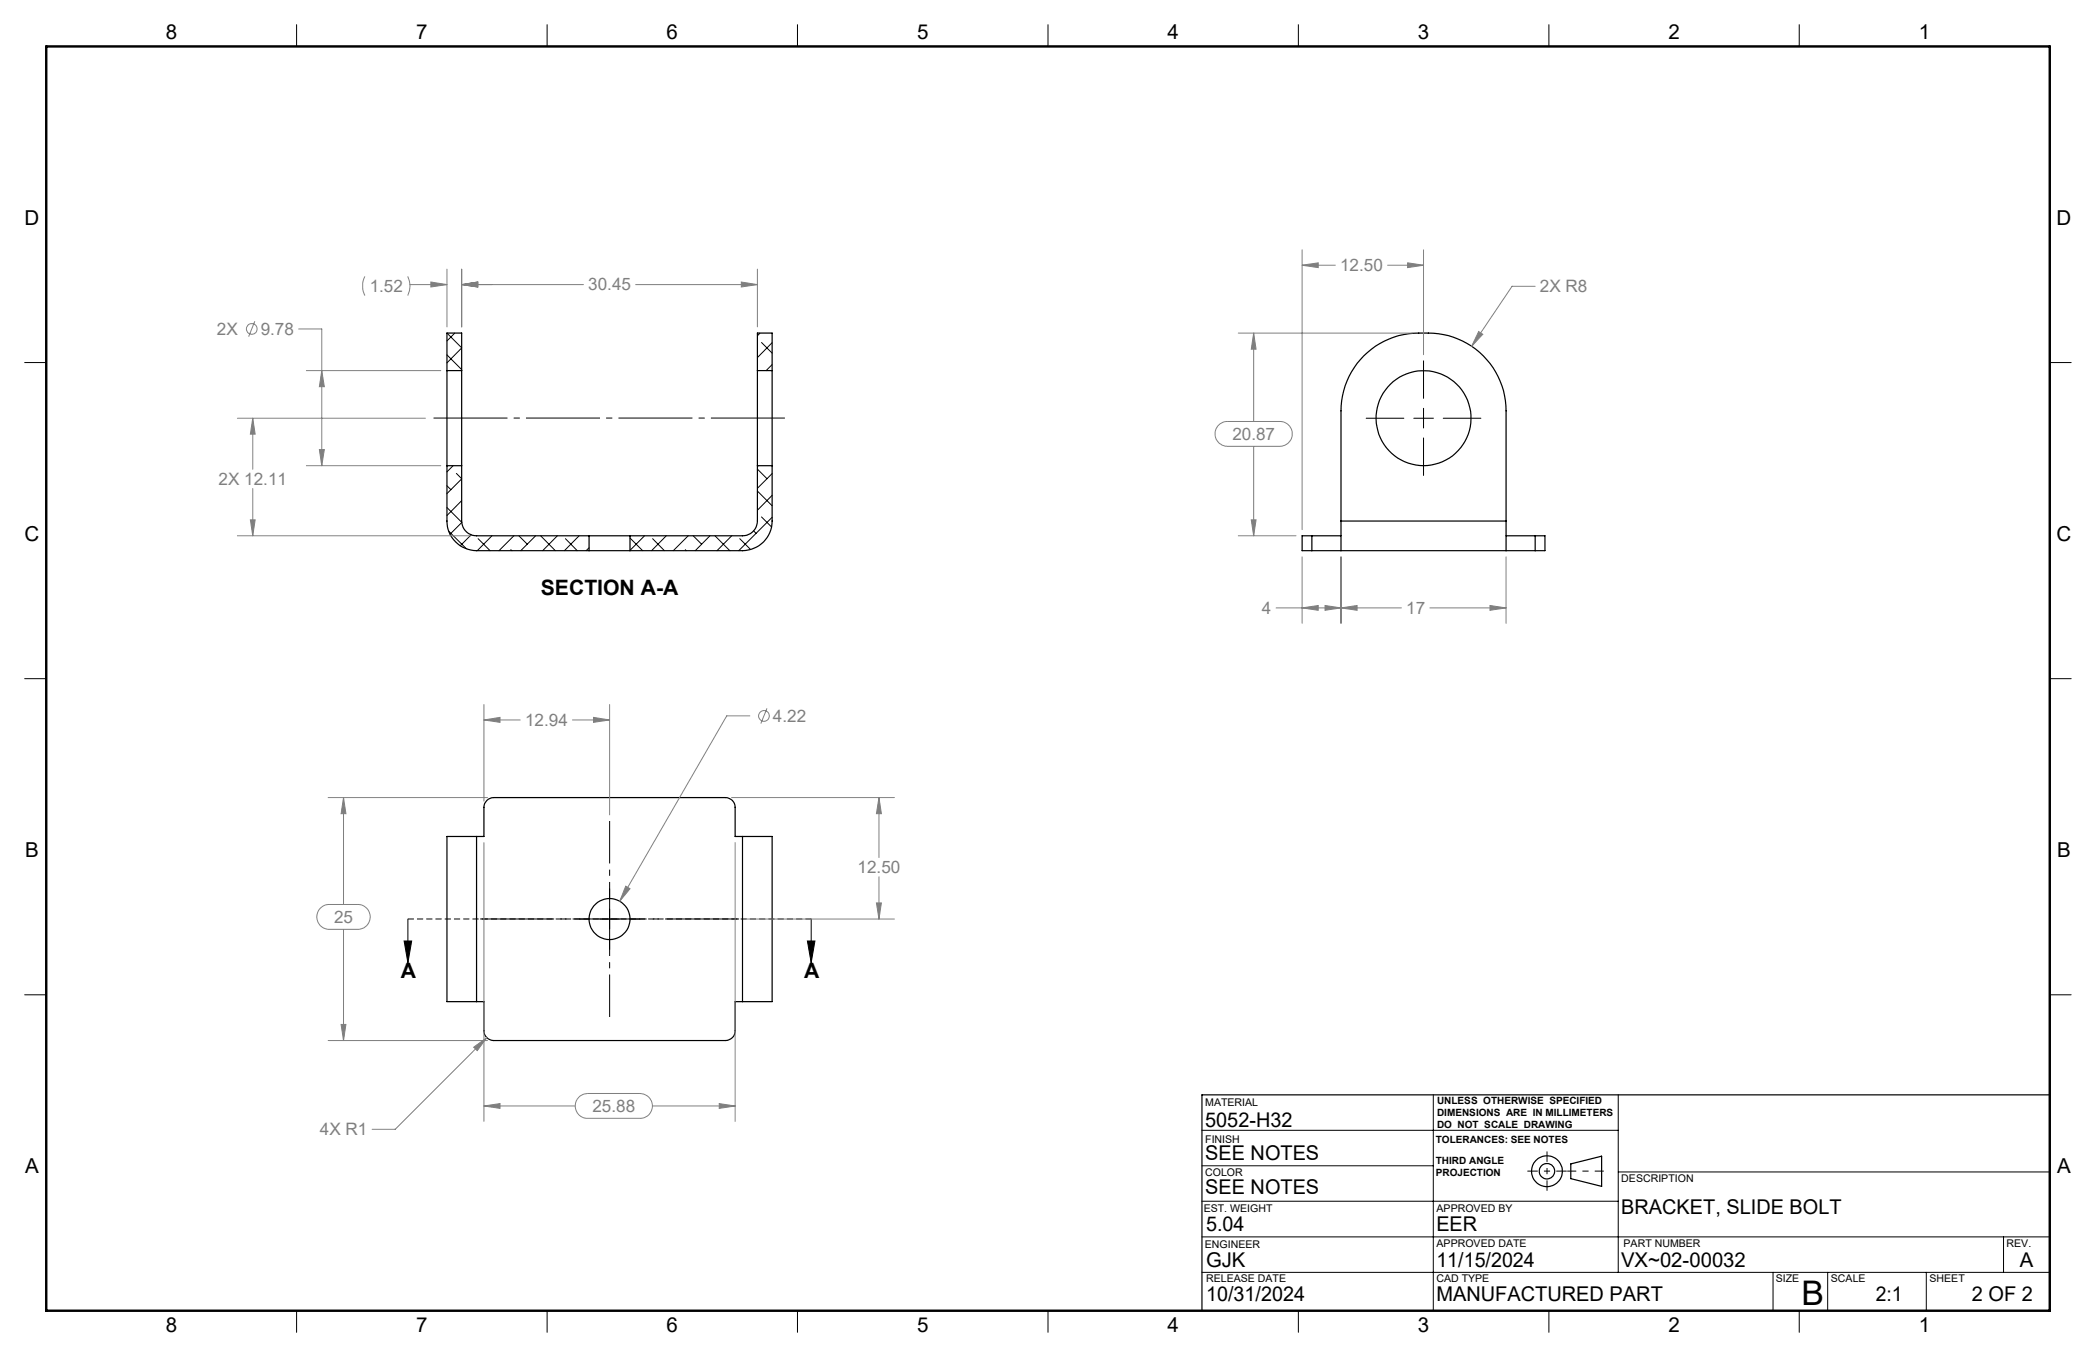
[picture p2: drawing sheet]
<svg xmlns="http://www.w3.org/2000/svg" width="432mm" height="279mm" viewBox="0 0 432 279" stroke-linecap="round" stroke-linejoin="round" font-family="sans-serif">
<g fill="none" stroke="#000" stroke-width=".25">
<path d="M92.1 76.3v19.6M92.1 76.3v-7.7h3v7.7M92.1 76.3h3M95.1 76.3v19.6M156 76.3v19.6M156 76.3v-7.7h3.1v7.7M156 76.3h3.1M159.1 76.3v19.6M92.1 95.9v11.4a6.1 6.1 0 0 0 6.1 6.1h23.2M92.1 95.9h3M95.1 95.9v11.4a3.1 3.1 0 0 0 3.1 3h23.2M156 95.9v11.4a3.1 3.1 0 0 1-3 3h-23.2"/>
<path d="M156 95.9h3.1M159.1 95.9v11.4a6.1 6.1 0 0 1-6.1 6.1h-23.2M121.4 110.3h8.4M121.4 113.4h8.4M121.4 110.3v3.1M129.8 110.3v3.1M270.3 110.3h-2v3.1h2M270.3 110.3h6M270.3 113.4h46M270.3 110.3v3.1M276.3 107.3v-22.7a16.2 16.2 0 0 1 18-16 16 16 0 0 1 16 16v22.7M276.3 107.3v6.1"/>
<path d="M276.3 107.3h34M310.3 107.3v6.1M310.3 110.3h6M316.3 110.3h2v3.1h-2M316.3 110.3v3.1M98.2 172.2h1.5v-6a2.05 2.05 0 0 1 2-2h47.7a1.99 1.99 0 0 1 2 2v6h1.6M98.2 172.2h-6.1v34h6.1M98.2 172.2v34M153 172.2h6.1v34h-6.1M153 172.2v34M98.2 206.2h1.5v6a2.05 2.05 0 0 0 2 2h47.7a1.99 1.99 0 0 0 2-2v-6h1.6M323.6 239.6l6.4-1.5v6.2l-6.4-1.6z"/>
<path d="M422.3 225.4h-174.7v44.5"/>
<circle cx="293.3" cy="86.1" r="9.8"/>
<circle cx="125.6" cy="189.2" r="4.2"/>
<circle cx="318.7" cy="241.1" r="3.2"/>
<circle cx="318.7" cy="241.2" r="1.6"/>
</g>
<g fill="none" stroke="#000" stroke-width=".21">
<path d="M61.1 5.1v4.5M112.7 5.1v4.5M164.3 5.1v4.5M215.9 5.1v4.5M267.5 5.1v4.5M319.1 5.1v4.5M370.7 5.1v4.5M5.1 74.6h4.4M92.1 73.1l3 3M92.1 68.6l3 3M93.7 68.6l-1.6 1.6M95.1 71.6l-3 3.1"/>
<path d="M95.1 76.2l-.1 .1M156.6 68.6l-.6 .5M156.9 70.5l2.2 2.2M159.1 75.1l-1.3 1.2M159.1 70.6l-3.1 3M293.3 74.3v7.7M422.3 74.6h4.4M93.3 95.9l-1.2 1.3M94 97.5l1.1 1.1-3 3M156 96.6l2 2M156.2 95.9l-.2 .2M159.1 97.5l-3.1 3"/>
<path d="M281.4 86.1h7.8M291.3 86.1h4M293.3 84.1v4M293.3 90.2v7.7M297.3 86.1h7.8M92.1 104.5l3 3.1-2.4 2.4M92.1 100l.8 .8M92.4 109.4l3.7 3.6M95.1 103.1l-3 3.1M97.1 110.1l-2.3 2.3M98.5 110.9l2.5 2.5M101.4 110.3l-3.1 3.1"/>
<path d="M105.2 113.2l.2 .2M105.9 110.3l-3.1 3.1M106.9 110.3l1.7 1.7M110.3 110.3l-3 3.1M111.4 110.3l3 3.1M114.8 110.3l-3 3.1M116.5 110.9l2.4 2.5M119.3 110.3l-3 3.1M121.4 112.8l-.6 .6M129.8 110.8l2.6 2.6M132.8 110.3l-3 3M134.4 110.9l2.5 2.5"/>
<path d="M137.3 110.3l-3.1 3.1M141.2 113.2l.2 .2M141.8 110.3l-3.1 3.1M142.8 110.3l1.7 1.7M146.3 110.3l-3.1 3.1M147.3 110.3l3.1 3.1M150.7 110.3l-3 3.1M152.4 110.9l2.2 2.2M155.3 109.3l.5 .5M156 101.1l3.1 3M156.9 106.4l2.1 2.1M159.1 102l-3.1 3.1"/>
<path d="M159.1 106.5l-6.9 6.9M5.1 139.7h4.4M422.3 139.7h4.4M83.3 193.7h1.5l-.8 4.5zM84 189.2v9M119.3 189.2h2.2M123.5 189.2h4.1M125.6 183v2.2M125.6 187.2v4.1M125.6 193.3v2.2M129.6 189.2h2.2M166.3 193.7h1.6l-.8 4.5z"/>
<path d="M167.1 189.2v9M5.1 204.8h4.4M422.3 204.8h4.4M247.6 232.7h85.8M295.3 225.4v44.5M333.4 225.4v36.6M247.6 254.7h174.7M247.6 247.3h85.8M247.6 240h47.7M333.4 241.3h88.9M412.7 254.7v7.3M61.1 269.9v4.4"/>
<path d="M112.7 269.9v4.4M164.3 269.9v4.4M215.9 269.9v4.4M247.6 262h174.7M267.5 269.9v4.4M319.1 269.9v4.4M365.3 262v7.9M370.7 269.9v4.4M376.5 262v7.9M396.8 262v7.9"/>
</g>
<g fill="none" stroke="#808080" stroke-width=".21">
<path d="M75.2 56.9a4.5 4.5 0 0 0 0 4M84 56.9a4.5 4.5 0 0 1 0 4M84.5 58.6h7.6M88.8 58.1l3.3 .5-3.3 .5zM92.1 55.4v11.9M95.1 58.6l3.3-.5v1zM95.1 55.4v11.9M95.1 58.6h25.1M131 58.6h25M152.7 58.1l3.3 .5-3.3 .5zM156 55.4v11.9M268.3 54.6l3.3-.5v1z"/>
<path d="M268.3 51.4v57.6M268.3 54.6h6.8M285.9 54.6h7.4M290 54.1l3.3 .5-3.3 .5zM293.3 51.4v21.6M316.3 58.9h-4.8l-8.3 12.4M52.5 66.1l-1.3 3.2M61.5 67.7h4.8v28.2M63.1 76.3h27.7M66.3 76.3l.5 3.3h-1zM255.1 68.6h35.9M258.3 68.6l.5 3.3h-1z"/>
<path d="M258.3 68.6v18.2M304.6 68.3l.9 .5-2.3 2.5zM48.9 86.1h38.7M52.1 86.1l.5 3.3h-1zM52.1 86.1v10.5M63.1 95.9h27.7M65.8 92.6h1l-.5 3.3zM250.9 87.7a2.65 2.65 0 0 1 2-.9h10.8a2.56 2.56 0 0 1 2.5 2.5 2.56 2.56 0 0 1-2.5 2.6h-10.8a2.57 2.57 0 0 1-2.3-1.5 2.57 2.57 0 0 1 .3-2.7zM258.3 91.9v18.4M48.9 110.3h48M51.6 107h1l-.5 3.3zM52.1 100.6v9.7"/>
<path d="M255.1 110.3h11.9M257.8 107h1l-.5 3.3zM268.3 114.7v13.6M276.3 114.7v13.6M310.3 114.7v13.6M262.9 125.2h25.8M268.3 125.2l3.3-.5v1zM273 124.7l3.3 .5-3.3 .5zM276.3 125.2l3.3-.5v1zM294.6 125.2h15.7M307 124.7l3.3 .5-3.3 .5zM99.7 148.2l3.3-.5v1z"/>
<path d="M99.7 145.1v19.9M99.7 148.2h7.5M117.9 148.2h7.7M122.3 147.7l3.3 .5-3.3 .5zM125.6 145.1v22.7M154.5 147.4h-4.8l-22 38.2M158 145.8l-1.3 3.2M67.6 164.2h32.8M70.8 164.2l.5 3.3h-1zM70.8 164.2v22M99.7 173.5v57.4M150.7 164.2h33.6"/>
<path d="M151.4 173.5v57.4M181.1 164.2l.5 3.3h-1zM181.1 164.2v12.4M66 187a2.57 2.57 0 0 1 1.8-.8h5.9a2.56 2.56 0 0 1 2.6 2.6 2.56 2.56 0 0 1-2.6 2.5h-5.9a2.57 2.57 0 0 1-2.3-1.5 2.57 2.57 0 0 1 .5-2.8zM70.8 191.3v22.9M128.9 182.5l.9 .5-2.1 2.6zM153.9 189.2h30.4M180.6 185.9h1l-.5 3.3zM181.1 180.5v8.7M67.6 214.2h32.8M70.3 210.9h1l-.5 3.3zM97.6 215.6l2.7-2-2 2.7z"/>
<path d="M100.3 213.6l-18.9 18.9h-4.7M99.7 227.7l3.3-.5v1zM99.7 227.7h18.8M119.2 226a2.78 2.78 0 0 1 1.9-.9h10.7a2.56 2.56 0 0 1 2.6 2.6 2.56 2.56 0 0 1-2.6 2.6h-10.7a2.55 2.55 0 0 1-2.4-1.6 2.55 2.55 0 0 1 .5-2.7zM134.4 227.7h17M148.2 227.2l3.2 .5-3.2 .5z"/>
<circle cx="51.9" cy="67.7" r="1.11"/>
<circle cx="157.4" cy="147.4" r="1.11"/>
</g>
<path d="M88.9 86.1h73.2M152.6 189.2h-54.1" fill="none" stroke="#000" stroke-width=".21" stroke-dasharray="15.2 1.3 1.3 1.3" stroke-dashoffset="-.4" stroke-linecap="butt"/>
<path d="M125.6 169v40.4" fill="none" stroke="#000" stroke-width=".21" stroke-dasharray="15.2 1.3 1.3 1.3" stroke-dashoffset="6.5" stroke-linecap="butt"/>
<path d="M167.1 189.2h-83" fill="none" stroke="#000" stroke-width=".21" stroke-dasharray="1.3 .6" stroke-dashoffset=".1" stroke-linecap="butt"/>
<path d="M330.4 241.1h-7.5" fill="none" stroke="#000" stroke-width=".21" stroke-dasharray="15.2 1.3 1.3 1.3" stroke-dashoffset="13.4" stroke-linecap="butt"/>
<path d="M318.7 237.1v8.1M314.7 241.1h8.1" fill="none" stroke="#000" stroke-width=".21" stroke-dasharray="15.2 1.3 1.3 1.3" stroke-dashoffset="13.1" stroke-linecap="butt"/>
<path d="M9.5 9.6h412.8v260.3h-412.8z" fill="none" stroke="#000" stroke-width=".5"/>
<path d="M166.3 193.7h1.6l-.8 4.5zM83.3 193.7h1.5l-.8 4.5z" fill="#000"/>
<path d="M128.9 182.5l-1.2 3.1 2.1-2.6zM97.6 215.6l.7 .7 2-2.7zM181.1 164.2l.5 3.3h-1zM180.6 185.9h1l-.5 3.3zM70.8 164.2l.5 3.3h-1zM70.3 210.9h1l-.5 3.3zM99.7 227.7l3.3-.5v1zM148.2 227.2l3.2 .5-3.2 .5zM99.7 148.2l3.3-.5v1zM122.3 147.7l3.3 .5-3.3 .5zM95.1 58.6l3.3-.5v1zM152.7 58.1l3.3 .5-3.3 .5zM88.8 58.1l3.3 .5-3.3 .5zM95.1 58.6l3.3-.5v1zM51.6 107h1l-.5 3.3zM52.1 86.1l.5 3.3h-1zM66.3 76.3l.5 3.3h-1zM65.8 92.6h1l-.5 3.3zM304.6 68.3l-1.4 3 2.3-2.5zM268.3 54.6l3.3-.5v1zM290 54.1l3.3 .5-3.3 .5zM268.3 125.2l3.3-.5v1zM273 124.7l3.3 .5-3.3 .5zM276.3 125.2l3.3-.5v1zM307 124.7l3.3 .5-3.3 .5zM258.3 68.6l.5 3.3h-1zM257.8 107h1l-.5 3.3z" fill="#808080"/>
<text font-size="7" x="371.2" y="268.7">B</text>
<g font-size="4.4">
<text x="111.4" y="122.5">SECTION A-A</text>
<text x="82.6" y="201.3">A</text>
<text x="165.7" y="201.3">A</text>
</g>
<g font-size="4.2">
<text x="34.1" y="8.1">8</text>
<text x="85.7" y="8.1">7</text>
<text x="137.3" y="8.1">6</text>
<text x="188.9" y="8.1">5</text>
<text x="240.5" y="8.1">4</text>
<text x="292.1" y="8.1">3</text>
<text x="343.7" y="8.1">2</text>
<text x="395.3" y="8.1">1</text>
<text x="5.1" y="46.4">D</text>
<text x="423.7" y="46.4">D</text>
<text x="5.1" y="111.4">C</text>
<text x="423.7" y="111.4">C</text>
<text x="5.2" y="176.5">B</text>
<text x="423.8" y="176.5">B</text>
<text x="248.3" y="232">5052-H32</text>
<text x="248.3" y="238.9">SEE NOTES</text>
<text x="5.2" y="241.6">A</text>
<text x="248.3" y="245.9">SEE NOTES</text>
<text x="423.8" y="241.6">A</text>
<text x="334" y="249.9">BRACKET, SLIDE BOLT</text>
<text x="248.5" y="253.4">5.04</text>
<text x="295.9" y="253.4">EER</text>
<text x="248.5" y="260.8">GJK</text>
<text x="295.9" y="260.8">11/15/2024</text>
<text x="334" y="260.8">VX~02-00032</text>
<text x="416.1" y="260.9">A</text>
<text x="248.5" y="267.9">10/31/2024</text>
<text x="295.9" y="267.9">MANUFACTURED PART</text>
<text x="386.5" y="267.9">2:1</text>
<text x="406.2" y="267.9">2 OF 2</text>
<text x="34.1" y="274.2">8</text>
<text x="85.7" y="274.2">7</text>
<text x="137.3" y="274.2">6</text>
<text x="188.9" y="274.2">5</text>
<text x="240.5" y="274.2">4</text>
<text x="292.1" y="274.2">3</text>
<text x="343.7" y="274.2">2</text>
<text x="395.3" y="274.2">1</text>
</g>
<g font-size="3.5" fill="#808080">
<text x="121.2" y="59.7">30.45</text>
<text x="276.1" y="55.8">12.50</text>
<text x="76.2" y="60">1.52</text>
<text x="317.2" y="60.1">2X R8</text>
<text x="44.7" y="68.9">2X</text>
<text x="53.7" y="68.9">9.78</text>
<text x="253.9" y="90.5">20.87</text>
<text x="45" y="99.8">2X 12.11</text>
<text x="260" y="126.3">4</text>
<text x="289.7" y="126.3">17</text>
<text x="108.2" y="149.4">12.94</text>
<text x="159.2" y="148.6">4.22</text>
<text x="176.7" y="179.7">12.50</text>
<text x="68.8" y="189.9">25</text>
<text x="65.9" y="233.7">4X R1</text>
<text x="122.1" y="228.9">25.88</text>
</g>
<g font-size="2.2">
<text x="248.3" y="227.6">MATERIAL</text>
<text x="248.3" y="235.3">FINISH</text>
<text x="248.3" y="242.1">COLOR</text>
<text x="334" y="243.4">DESCRIPTION</text>
<text x="248" y="249.5">EST. WEIGHT</text>
<text x="296" y="249.5">APPROVED BY</text>
<text x="248.2" y="257">ENGINEER</text>
<text x="296" y="256.8">APPROVED DATE</text>
<text x="334.5" y="256.8">PART NUMBER</text>
<text x="413.4" y="256.8">REV.</text>
<text x="248.5" y="264">RELEASE DATE</text>
<text x="295.9" y="264">CAD TYPE</text>
<text x="365.8" y="264">SIZE</text>
<text x="377.2" y="264">SCALE</text>
<text x="397.5" y="264">SHEET</text>
</g>
<g font-size="2.1">
<text x="296.1" y="227.3">UNLESS OTHERWISE SPECIFIED</text>
<text x="296.1" y="229.8">DIMENSIONS ARE IN MILLIMETERS</text>
<text x="296.1" y="232.3">DO NOT SCALE DRAWING</text>
<text x="295.8" y="235.3">TOLERANCES: SEE NOTES</text>
<text x="295.8" y="239.6">THIRD ANGLE</text>
<text x="295.8" y="242.1">PROJECTION</text>
</g>
</svg>
